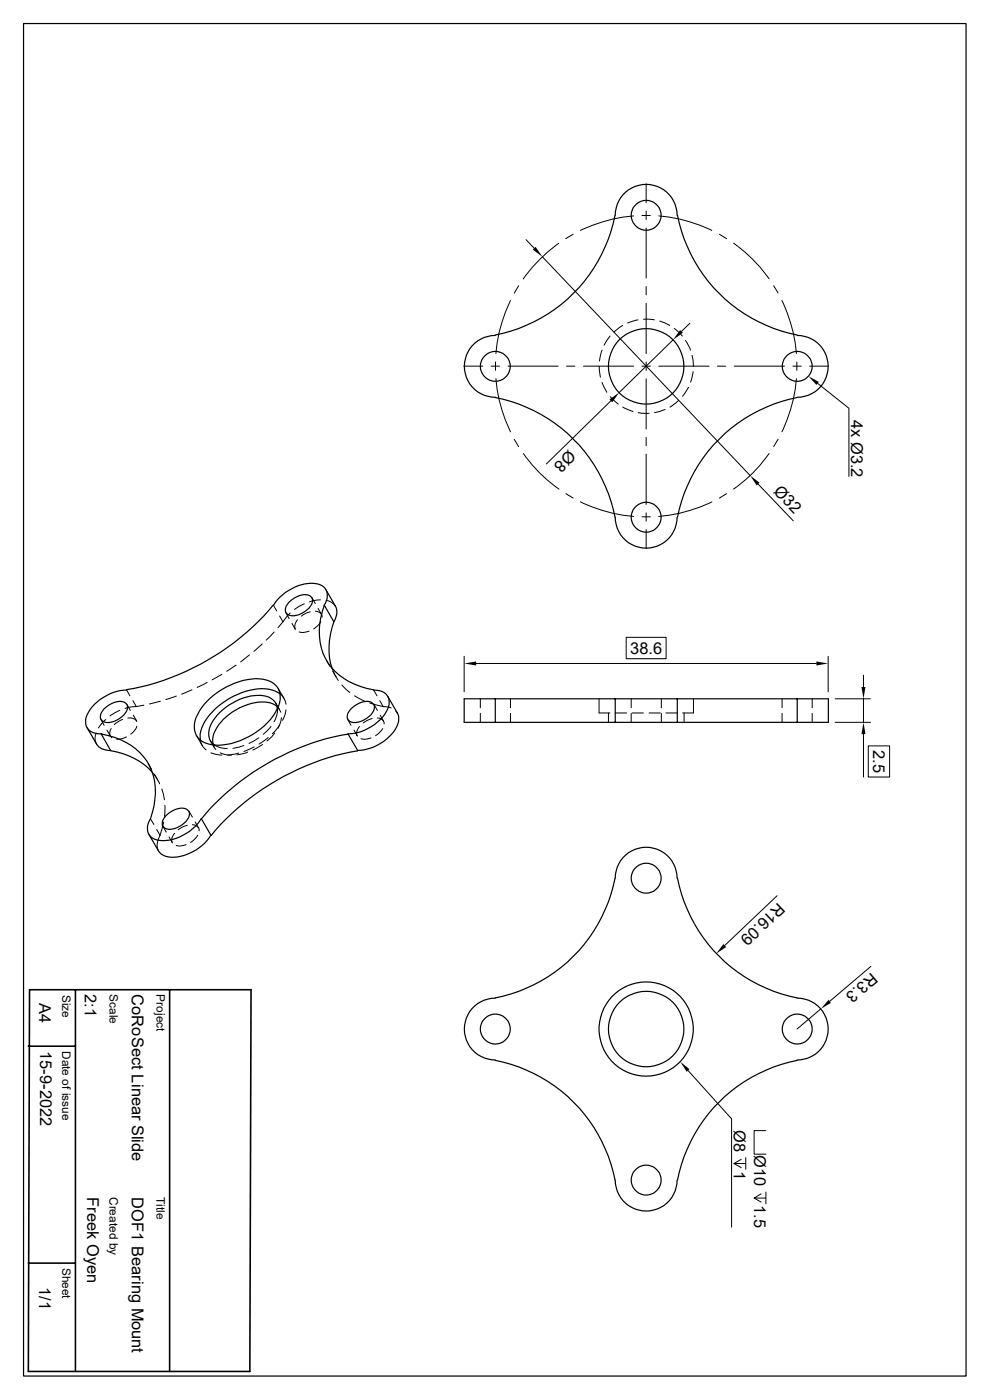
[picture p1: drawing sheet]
<svg xmlns="http://www.w3.org/2000/svg" width="210mm" height="297mm" viewBox="0 0 210 297" stroke-linecap="round" stroke-linejoin="round" font-family="sans-serif">
<g fill="none" stroke="#000" stroke-width=".25">
<path d="M5 5h199.9v286.9h-199.9zM130.5 45.7a32.3 32.3 0 0 1-25.4 25.4M130.5 45.7a6.6 6.6 0 0 1 6.6-6.6 6.6 6.6 0 0 1 6.5 6.6M143.7 45.7a32.3 32.3 0 0 0 25.4 25.4M105.1 71.2a6.6 6.6 0 0 0-6.6 6.5 6.6 6.6 0 0 0 6.6 6.6M169.1 71.2a6.6 6.6 0 0 1 6.6 6.5 6.6 6.6 0 0 1-6.6 6.6M105.1 84.3a32.3 32.3 0 0 1 25.4 25.4M169.1 84.3a32.3 32.3 0 0 0-25.4 25.4M130.5 109.7a6.6 6.6 0 0 0 6.6 6.6 6.6 6.6 0 0 0 6.5-6.6M58 128.4a52.4 52.4 0 0 1-31.1 17.9M58 128.4a9.9 9.9 0 0 1 9.3-4.5 2.59 2.59 0 0 1 1.8 3.9l-.3 .6M61.3 127.8a4.3 4.3 0 0 1 4.4-1.4 1.36 1.36 0 0 1 .2 2.2 4.5 4.5 0 0 1-4.8 1.8 1.36 1.36 0 0 1-.1-2.2z"/>
<path d="M68.8 128.4a13.7 13.7 0 0 0 .8 12.2 14 14 0 0 0 9.6 5.7M68.8 128.4l2 3.5M69.1 125.1l2.1 3.5a3.3 3.3 0 0 1-.4 3.3M70.8 131.9a15.3 15.3 0 0 0-.4 9.9M18.5 154.3l2 3.6a3.2 3.2 0 0 0 3 1.3M21.5 155.7a13.5 13.5 0 0 1 10.2 6.8 14.1 14.1 0 0 1-.3 12.3 2.59 2.59 0 0 0 2.6 3.5 10.1 10.1 0 0 0 8.7-4.6l2 3.5M21.5 155.7l2 3.6a15 15 0 0 1 8.8 4.5M22 150.5a4.3 4.3 0 0 1 4.5-1.5 1.36 1.36 0 0 1 .1 2.2 4.5 4.5 0 0 1-4.7 1.9 1.36 1.36 0 0 1-.2-2.2zM26.9 146.4a9.9 9.9 0 0 0-8.6 5.7 2.59 2.59 0 0 0 2.6 3.6h.6M43.9 148.8a14.9 14.9 0 0 1 11.9-4.7 3.9 3.9 0 0 1 3.3 5.7 15.1 15.1 0 0 1-13.5 8.3 4.2 4.2 0 0 1-4.3-3.2 6.9 6.9 0 0 1 2-5.5zM58.8 149.9a6.7 6.7 0 0 0-6.4-.4 11.2 11.2 0 0 0-7.2 6.7v1.6M58.8 150.4a3.2 3.2 0 0 0-3.4-2.9 12.2 12.2 0 0 0-10.9 6.7 3.1 3.1 0 0 0 1 3.9"/>
<path d="M59.4 147.2a8.1 8.1 0 0 0-7.2-.6 14.8 14.8 0 0 0-9.4 7.8 4.5 4.5 0 0 0-.3 2.6M73.8 155.7a52.4 52.4 0 0 0-31 18M74.4 150.5a4.3 4.3 0 0 1 4.4-1.5 1.36 1.36 0 0 1 .2 2.2 4.5 4.5 0 0 1-4.7 1.9 1.36 1.36 0 0 1-.2-2.2zM75.9 159.3a52.4 52.4 0 0 0-31.1 17.9M79.2 146.4a2.78 2.78 0 0 1 3.3 2.5 6.9 6.9 0 0 1-3.7 5.2l-2.1 1.1-1.5 .4-1.4 .1 2.1 3.6M82.3 147.7l2 3.6a3.7 3.7 0 0 1-.8 4 10.4 10.4 0 0 1-7.6 3.9M105.1 148.3h25.4M105.1 153.2h25.4M105.1 148.3h-6.6v4.9h6.6M105.1 148.3v4.9M130.5 153.2h13.2M130.5 148.3h13.2"/>
<path d="M130.5 148.3v4.9M143.7 148.3h25.4M143.7 153.2h25.4M143.7 148.3v4.9M169.1 148.3h6.6v4.9h-6.6M169.1 148.3v4.9M31.6 177l2 3.5a3.7 3.7 0 0 0 3.9 1.3 10.1 10.1 0 0 0 7.2-4.6M35.1 173.1a4.3 4.3 0 0 1 4.5-1.4 1.36 1.36 0 0 1 .2 2.2 4.5 4.5 0 0 1-4.8 1.8 1.36 1.36 0 0 1-.2-2.2zM130.5 186.3a32.3 32.3 0 0 1-25.4 25.4M130.5 186.3a6.6 6.6 0 0 1 6.6-6.6 6.6 6.6 0 0 1 6.5 6.6M143.7 186.3a32.3 32.3 0 0 0 25.4 25.4M105.1 211.8a6.6 6.6 0 0 0-6.6 6.5 6.6 6.6 0 0 0 6.6 6.6"/>
<path d="M169.1 211.8a6.6 6.6 0 0 1 6.6 6.5 6.6 6.6 0 0 1-6.6 6.6M105.1 225a32.3 32.3 0 0 1 25.4 25.4M169.1 225a32.3 32.3 0 0 0-25.4 25.4M130.5 250.4a6.6 6.6 0 0 0 6.6 6.5 6.6 6.6 0 0 0 6.5-6.5"/>
<circle cx="137.1" cy="45.7" r="3.2"/>
<circle cx="105.1" cy="77.7" r="3.2"/>
<circle cx="137.1" cy="77.7" r="8"/>
<circle cx="169.1" cy="77.7" r="3.2"/>
<circle cx="137.1" cy="109.7" r="3.2"/>
<circle cx="137.1" cy="186.3" r="3.2"/>
<circle cx="105.1" cy="218.3" r="3.2"/>
<circle cx="137.1" cy="218.3" r="10"/>
<circle cx="137.1" cy="218.3" r="8"/>
<circle cx="169.1" cy="218.3" r="3.2"/>
<circle cx="137.1" cy="250.4" r="3.2"/>
</g>
<g fill="none" stroke="#000" stroke-width=".21">
<path d="M137.1 39v4M111.6 50.8l1.7 1.9M115.1 54.5l44 46.4M118.5 51.6a33.1 33.1 0 0 0-7.5 7.6M121.6 49.7l-1.6 .9M134.4 45.8a32.1 32.1 0 0 0-11.3 3.1M136.2 45.7h1.8M137.1 48.4v10.6M137.1 44.8v1.8M139.7 45.8a32.1 32.1 0 0 1 11.3 3.1M152.6 49.7l1.5 .9M155.6 51.6a31.8 31.8 0 0 1 7.6 7.5"/>
<path d="M98.4 77.7h4M104.2 77.7h1.8M105.1 76.8v1.8M107.8 77.7h10.6M108.3 63.8a32.1 32.1 0 0 0-3.1 11.2M110 60.6l-.9 1.6M120.2 77.7h1.8M123.8 77.7h10.6M127.1 77.7l.3 2.3M127.7 74.3l-.5 2.3M129.4 71.3l-1.3 1.9M132.1 69l-1.9 1.4"/>
<path d="M135.3 67.9l-2.2 .6M136.2 77.7h1.8M136.5 67.7l2.3 .2M137.1 60.8v1.8M137.1 76.8v1.8M137.1 64.3v10.7M139.7 77.7h10.7M140 68.1l2.1 .9M142.8 72.1l-11.4 11.2M143 69.7l1.7 1.6M145.4 72.2l1.1 2.1M146.3 68.6l-1.7 1.7"/>
<path d="M146.8 75.4l.3 2.3M147 78.8l-.5 2.3M152.2 77.7h1.8M155.7 77.7h10.7M164.1 60.6l1 1.5M165.9 63.8a32.1 32.1 0 0 1 3.1 11.2M168.2 77.7h1.8M169 76.8v1.8M171.7 77.7h4.1M105.2 80.3a32.1 32.1 0 0 0 3.1 11.3M109.1 93.2l.9 1.5M111 96.2a29.9 29.9 0 0 0 7.6 7.6"/>
<path d="M127.7 81.2l1 2M129.5 84.2l1.6 1.5M129.6 85l-13.7 13.4M132.1 86.4l2.2 .9M135.4 87.5l2.3 .2M137.1 80.3v10.7M137.1 92.8v1.8M137.1 96.4v10.6M141.1 86.9l-2.2 .6M144 84.9l-1.9 1.5M146 82.2l-1.2 1.9M163.2 96.2a29.9 29.9 0 0 1-7.6 7.6"/>
<path d="M165.1 93.2l-1 1.5M169 80.3a32.1 32.1 0 0 1-3.1 11.3M173.4 81.3l6.7 5.3v14.5M120.1 104.7l1.5 1M123.1 106.5a32.1 32.1 0 0 0 11.3 3.1M136.2 109.6h1.8M137.1 108.8v1.8M137.1 112.4v4M151 106.5a32.1 32.1 0 0 1-11.3 3.1M154.1 104.7l-1.5 1M160.8 102.7l7.5 7.8M52.9 138.9l-1.8 1.5"/>
<path d="M55.6 136.6l-1.8 1.6M58 128.4l.7 1.2M58.2 134.1l-1.7 1.7M59.3 130.7l.7 1.2M60 131.9l-1 1.3M60.6 130l.7 1.2M61.6 130l-1.6 1.9M61.9 132.2l.8 1.3M63.1 131.5l-.2 .2a1.78 1.78 0 0 0-.2 1.7M64.6 128.1l-2.1 1.2M65.6 133.9l-.3 .1a2.69 2.69 0 0 1-1.8 .1M65.8 129.8l-1.1 .4-.8 .5"/>
<path d="M66.2 126.8l.7 1.3M66.9 129.7a1.25 1.25 0 0 1 1.4 1.2M67.5 129.1l.7 1.2M68 127.3l-2.3 .4M68.1 131.9l-.7 .9-.9 .6M69.2 127.4a2.82 2.82 0 0 1 2 1.2M98.5 139.2v7.6M132.8 135.2h8.5v4.5h-8.5zM175.7 139.2v7.6M20.4 155.5a2.44 2.44 0 0 0 .1 2.4M21.4 152.6l.7 1.3M22.4 152.7l-1.5 1.7"/>
<path d="M22.7 154.9l.7 1.3M23.6 154.6a1.35 1.35 0 0 0 .1 1.9M25.4 150.7l-2.1 1.2M26 152.6l-.8 .4-.9 .8M26.8 156.3l-1 .4-1 .1M26.8 146.3l.8 1.3M26.9 149.4l.7 1.3M27.1 152.4a1.75 1.75 0 0 1 1.9 .6M28.2 148.6l.7 1.3M28.3 151.7l.7 1.3M28.9 149.9l-2.4 .4M29 154.1l-.3 .7-1 .9"/>
<path d="M30.5 149.6l-1.6 .3M34 148.8l-2.3 .6M37.4 147.7l-2.2 .7M40.7 146.3l-2.2 1M41.7 156l1.2 2.2M42.5 157a2.89 2.89 0 0 0 1.2 2.1M43.9 144.8l-2.1 1M44.6 157.1l.9 1.5M44.7 159.7l2.4 .5M45.2 157.8l.6 1.2M45.5 158.1a4.7 4.7 0 0 0 2.7 .7M46.7 159.7l.8 .3 1.6 .2"/>
<path d="M47.1 143l-2.1 1.2M50.1 141.1l-2 1.3M50.6 159.8l-2.3 .4M51.7 158.2l-2.3 .5M52.5 159.6l-2.3 .5M53.9 158.5l-2.2 .9M54.9 156.5l-2.1 1.2M55.7 157.9l-2.1 1.2M56.9 156.5l-2 1.4M57.5 154.1l-1.7 1.7M58.3 155.5l-.6 .8-1.1 .9M58.5 149.1l.8 1.5"/>
<path d="M58.8 149.9l.8 1.2M58.9 150.4a5.1 5.1 0 0 1-.8 2.7M59 146l1.2 2.2M59.3 153.8l-1.5 1.9M59.4 147.2a3.4 3.4 0 0 1 1.3 2.2M59.7 152.3l-.1 .8-.6 1.4M60.7 150.6l-.2 .9-.6 1.3M69.3 140.1l.7 1.3M70.4 141.8l1.4 2.6M70.6 142.4l.7 1.2M72.5 145.3l1.7 1.6M73.7 152.6l.8 1.3"/>
<path d="M75.1 154.9l.7 1.3M75.2 147.6l2.1 1.1M76.3 154.1l-.2 .2a1.78 1.78 0 0 0-.3 1.8M78.4 149.1l2.9 .8M78.7 156.5l-.2 .1a2.81 2.81 0 0 1-1.9 .1M79 152.4l-2 1M79.2 146.3l.8 1.3M79.3 149.4l.8 1.3M80.1 152.3a1.31 1.31 0 0 1 1.4 1.3M80.6 148.6l.7 1.3M80.6 151.7l.8 1.3M81.2 154.6l-.7 .8-.8 .7"/>
<path d="M81.3 149.9l1.7 .3M83.9 150.8l.4 .5M101 140.8h72.2M101.9 148.3v1.9M101.9 151.3v1.9M108.3 148.3v1.9M108.3 151.3v1.9M127.1 148.3v3h2.3M129.1 151.3v1.9M130.6 151.3h2.3M133.9 148.3v1.9M133.9 151.3v1.9"/>
<path d="M134.1 151.3h2.4M137.7 151.3h2.4M140.3 148.3v1.9M140.3 151.3v1.9M141.3 151.3h2.3M145.1 151.3v1.9M147.1 148.3v3h-2.3M165.9 148.3v1.9M165.9 151.3v1.9M172.3 148.3v1.9M172.3 151.3v1.9M177.2 148.3h7.5"/>
<path d="M177.2 153.2h7.5M183.2 143.3v2.5M183.2 148.3v4.9M183.2 155.7v9.1M184.2 158.2h4.5v6.6h-4.5zM31.5 162l.7 1.2M31.9 173.7l.7 1.2M32.3 163.8l.8 1.1 .8 1.4M32.8 164.3l.7 1.2M33.2 176l.8 1.2M34 177.2a3.6 3.6 0 0 0-.4 3.3M34.3 167.4l.6 2.3"/>
<path d="M34.5 175.3l.8 1.2M34.7 174.4l-.7 2.8M35 170.9l-.1 2.3M35.9 177.5l.7 1.3M37 176.8l-.1 .2a1.67 1.67 0 0 0-.4 1.7M39.5 179.2l-.3 .1a2.69 2.69 0 0 1-1.8 .1M39.8 175.1l-1.2 .4-.8 .5M40.1 172.1l.7 1.3M40.8 175a1.31 1.31 0 0 1 1.4 1.2M41.4 174.4l.7 1.2M42 177.2l-.7 .9-.9 .6M164.8 190l-11 10.6"/>
<path d="M174.1 214l-5 4.3M184.7 205l-8.7 7.4M146 227.1l9.2 10.3v22.9M162.5 239.9h-2.5v5h2.5M155.7 246.8l1.5 .9M157.2 246l-1.5 .8h2.5M158.2 245.6v2.5M160 254.2l1.5 .8M161.5 253.3l-1.5 .9h2.5M162.5 252.9v2.5"/>
</g>
<path d="M6.3 210h47l-.3 81h-47zM16 210v81M36 210v81M6 222h10M6 268h10" fill="none" stroke="#000" stroke-width=".34"/>
<path d="M113.6 52.4l1.5 2.1-2.1-1.5zM144.3 70l.6 .6-2.1 1.5zM129.3 84.8l2.1-1.5-1.5 2zM171.5 79.8l2.2 1.2-.5 .7zM159.1 100.9l2 1.5-.6 .6zM98.5 140.8l2.5-.5v.9zM173.2 140.3l2.5 .5-2.5 .4zM182.8 145.8h.8l-.4 2.5zM183.2 153.2l.4 2.5h-.8zM153.5 200.3l.6 .6-2.2 1.4zM175.8 212.1l.5 .7-2.2 1.2zM144.3 225.3l2 1.5-.6 .6z" fill="#000"/>
<g font-size="3.5">
<text x="180.6" y="89.1" transform="rotate(90 180.6 89.1)">4x Ø3.2</text>
<text x="120.6" y="95.3" transform="rotate(136 120.6 95.3)">Ø8</text>
<text x="164" y="104.4" transform="rotate(47 164 104.4)">Ø32</text>
<text x="133.7" y="138.7">38.6</text>
<text x="185.2" y="159.1" transform="rotate(90 185.2 159.1)">2.5</text>
<text x="165.1" y="191.3" transform="rotate(136 165.1 191.3)">R16.09</text>
<text x="184.9" y="206.3" transform="rotate(140 184.9 206.3)">R3.3</text>
<text x="8.3" y="212.9" transform="rotate(90 8.3 212.9)">A4</text>
<text x="18" y="210.9" transform="rotate(90 18 210.9)">2:1</text>
<text x="28" y="210.9" transform="rotate(90 28 210.9)">CoRoSect Linear Slide</text>
<text x="8.5" y="223" transform="rotate(90 8.5 223)">15-9-2022</text>
<text x="155.7" y="239.7" transform="rotate(90 155.7 239.7)">Ø8</text>
<text x="160" y="245.1" transform="rotate(90 160 245.1)">Ø10</text>
<text x="155.7" y="248.3" transform="rotate(90 155.7 248.3)">1</text>
<text x="18.5" y="254" transform="rotate(90 18.5 254)">Freek Oyen</text>
<text x="28" y="254" transform="rotate(90 28 254)">DOF1 Bearing Mount</text>
<text x="160" y="255.7" transform="rotate(90 160 255.7)">1.5</text>
<text x="8.3" y="273" transform="rotate(90 8.3 273)">1/1</text>
</g>
<g font-size="2.5">
<text x="13.2" y="211" transform="rotate(90 13.2 211)">Size</text>
<text x="23.2" y="210.9" transform="rotate(90 23.2 210.9)">Scale</text>
<text x="33.2" y="210.9" transform="rotate(90 33.2 210.9)">Project</text>
<text x="13.2" y="223" transform="rotate(90 13.2 223)">Date of issue</text>
<text x="23.2" y="254" transform="rotate(90 23.2 254)">Created by</text>
<text x="33.2" y="254" transform="rotate(90 33.2 254)">Title</text>
<text x="13.2" y="269" transform="rotate(90 13.2 269)">Sheet</text>
</g>
</svg>
